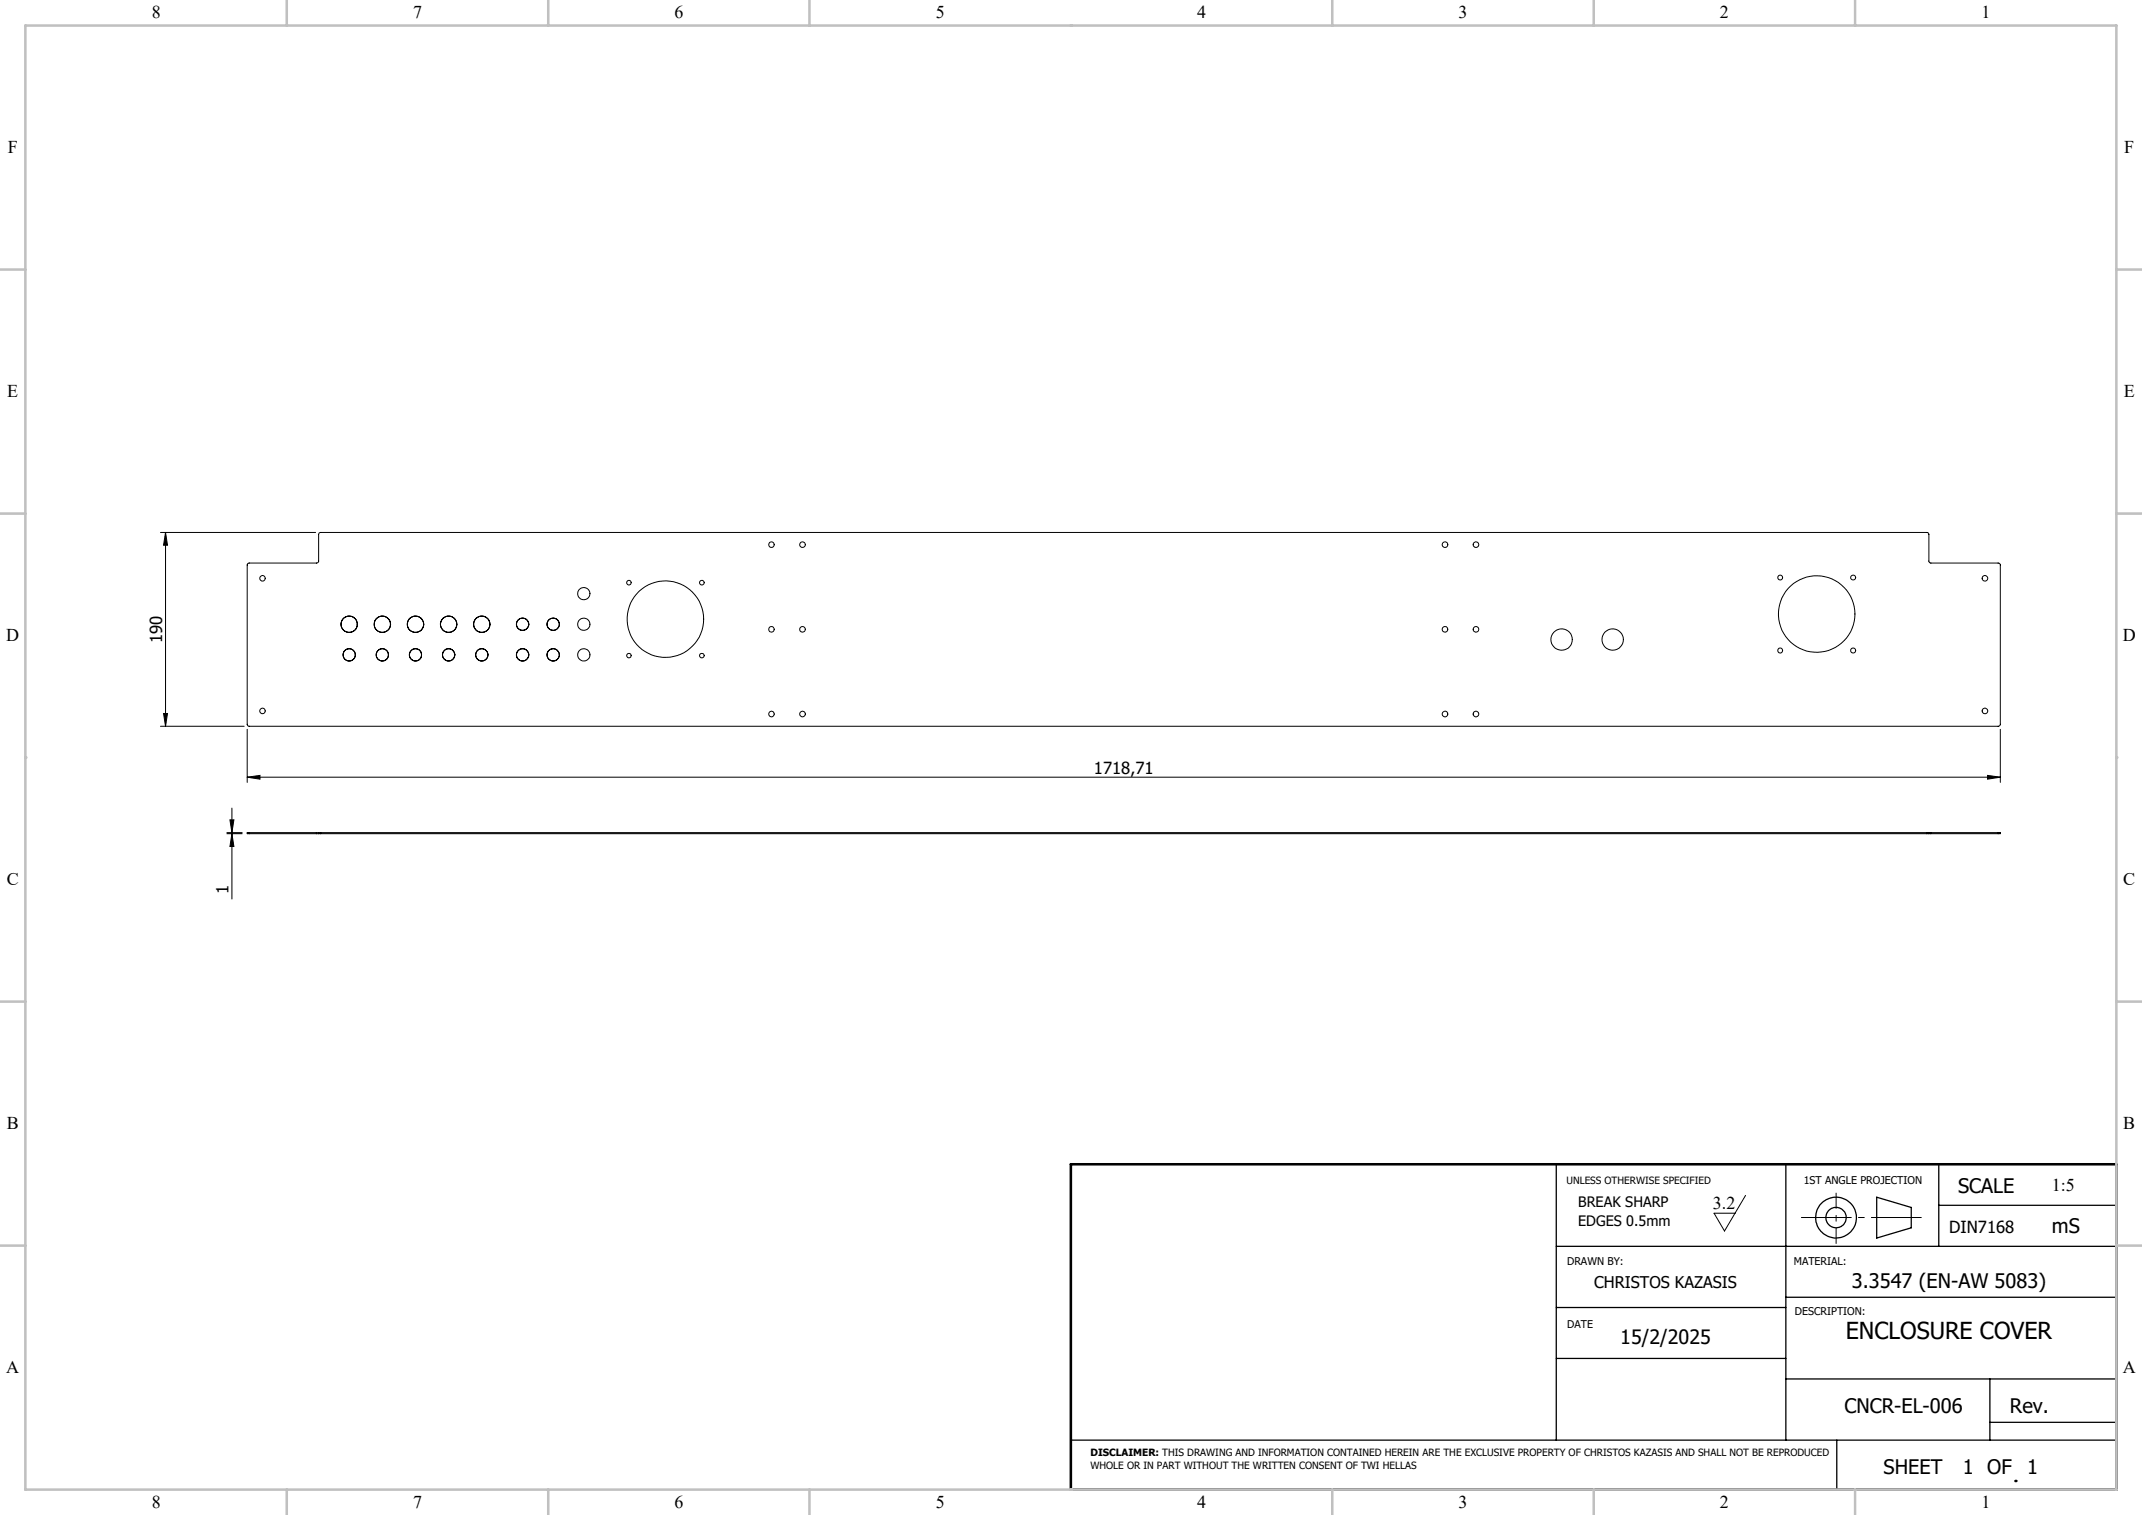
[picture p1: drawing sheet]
<svg xmlns="http://www.w3.org/2000/svg" width="420mm" height="297mm" viewBox="0 0 420 297" stroke-linecap="round" stroke-linejoin="round" font-family="sans-serif">
<g fill="none" stroke="#000" stroke-width=".2">
<path d="M31.5 104.4h30.4M32.5 104.4v38M32.5 104.4l.3 2.5h-.7zM48.6 110.5l.2-.1h13.4l.3-.3v-5.4l.3-.3h315.1l.3 .3v5.4l.3 .3h13.4l.3 .3v31.4l-.3 .3h-343.1l-.3-.3v-31.4zM32.1 139.9h.7l-.3 2.5zM31.5 142.4h16.4M45.5 158.4v17.8M48.5 152.4l2.5-.4v.7zM48.5 143v10.4M48.5 152.4h343.7M389.7 152l2.5 .4-2.5 .3zM392.2 143v10.4"/>
<path d="M44.5 163.4h3M44.5 163.2h3M45.1 160.7h.8l-.4 2.5zM45.5 163.4l.4 2.5h-.8zM48.9 163.2h-.4v.2h.4M48.9 163.4h13.2M48.9 163.2h13.2M48.9 163.2v.2M62.1 163.4h.4M62.1 163.2h.4M62.1 163.2v.2M62.5 163.4h.4"/>
<path d="M62.5 163.2h.4M62.5 163.2v.2M62.9 163.2v.2M62.9 163.4h314.9M62.9 163.2h314.9M377.8 163.4h.4M377.8 163.2h.4M377.8 163.2v.2M378.2 163.4h.4M378.2 163.2h.4M378.2 163.2v.2M378.6 163.4h13.2"/>
<path d="M378.6 163.2h13.2M378.6 163.2v.2M391.8 163.2h.4v.2h-.4M391.8 163.2v.2M342.3 234.3l-4.2 7-2-3.5h4.1"/>
<circle cx="51.5" cy="113.4" r=".54"/>
<circle cx="114.5" cy="116.4" r="1.2"/>
<circle cx="123.3" cy="114.2" r=".44"/>
<circle cx="137.6" cy="114.2" r=".46"/>
<circle cx="151.3" cy="106.8" r=".54"/>
<circle cx="157.4" cy="106.8" r=".55"/>
<circle cx="283.3" cy="106.8" r=".55"/>
<circle cx="289.4" cy="106.8" r=".55"/>
<circle cx="349.1" cy="113.2" r=".48"/>
<circle cx="363.4" cy="113.2" r=".49"/>
<circle cx="389.2" cy="113.4" r=".55"/>
<circle cx="51.5" cy="139.4" r=".54"/>
<circle cx="68.5" cy="122.4" r="1.6"/>
<circle cx="68.5" cy="128.4" r="1.21"/>
<circle cx="68.5" cy="122.4" r="1.59"/>
<circle cx="68.5" cy="128.4" r="1.2"/>
<circle cx="75" cy="122.4" r="1.6"/>
<circle cx="75" cy="128.4" r="1.2"/>
<circle cx="75" cy="122.4" r="1.61"/>
<circle cx="81.5" cy="128.4" r="1.2"/>
<circle cx="81.5" cy="128.4" r="1.19"/>
<circle cx="81.5" cy="122.4" r="1.6"/>
<circle cx="81.5" cy="122.4" r="1.59"/>
<circle cx="88" cy="122.4" r="1.6"/>
<circle cx="88" cy="128.4" r="1.21"/>
<circle cx="88" cy="122.4" r="1.59"/>
<circle cx="88" cy="128.4" r="1.2"/>
<circle cx="94.5" cy="122.4" r="1.6"/>
<circle cx="94.5" cy="128.4" r="1.21"/>
<circle cx="94.5" cy="122.4" r="1.59"/>
<circle cx="94.5" cy="128.4" r="1.2"/>
<circle cx="102.5" cy="122.4" r="1.21"/>
<circle cx="102.5" cy="128.4" r="1.21"/>
<circle cx="102.5" cy="122.4" r="1.2"/>
<circle cx="102.5" cy="128.4" r="1.2"/>
<circle cx="108.5" cy="128.4" r="1.21"/>
<circle cx="108.5" cy="122.4" r="1.21"/>
<circle cx="108.5" cy="122.4" r="1.2"/>
<circle cx="108.5" cy="128.4" r="1.2"/>
<circle cx="114.5" cy="122.4" r="1.2"/>
<circle cx="114.5" cy="128.4" r="1.2"/>
<circle cx="123.3" cy="128.5" r=".43"/>
<circle cx="130.5" cy="121.4" r="7.5"/>
<circle cx="137.6" cy="128.5" r=".45"/>
<circle cx="151.2" cy="123.4" r=".55"/>
<circle cx="151.3" cy="140" r=".54"/>
<circle cx="157.3" cy="123.4" r=".56"/>
<circle cx="157.4" cy="140" r=".55"/>
<circle cx="283.3" cy="123.4" r=".56"/>
<circle cx="283.3" cy="140" r=".55"/>
<circle cx="289.4" cy="140" r=".55"/>
<circle cx="289.4" cy="123.4" r=".56"/>
<circle cx="306.2" cy="125.4" r="2.1"/>
<circle cx="316.2" cy="125.4" r="2.1"/>
<circle cx="349" cy="127.5" r=".49"/>
<circle cx="356.2" cy="120.4" r="7.5"/>
<circle cx="363.4" cy="127.5" r=".5"/>
<circle cx="389.2" cy="139.4" r=".55"/>
</g>
<g fill="none" stroke="#000" stroke-width=".25">
<path d="M305.2 228.2v54.1M350.2 228.2v54.1M368 234.7l6.8 2v4l-6.8 2zM380.2 228.2v16.1M380.2 236.3h34.8M305.2 244.3h109.8M305.2 256.3h45M350.2 254.3h64.8M305.2 266.3h45M350.2 270.3h64.8M390.2 270.3v12M390.2 278.8h24.8"/>
<path d="M210 282.3h205M360.2 282.3v9.7"/>
<circle cx="360" cy="238.7" r="2"/>
<circle cx="360" cy="238.7" r="4"/>
</g>
<path d="M353.2 238.7h23.6" fill="none" stroke="#000" stroke-width=".2" stroke-dasharray="15.2 1.3 1.3 1.3" stroke-dashoffset="5.3" stroke-linecap="butt"/>
<path d="M360 233.8v10" fill="none" stroke="#000" stroke-width=".2" stroke-dasharray="15.2 1.3 1.3 1.3" stroke-dashoffset="12.1" stroke-linecap="butt"/>
<path d="M210 228.2h205v63.8h-205zM395.2 290.3h.1" fill="none" stroke="#000" stroke-width=".5"/>
<g fill="none" stroke="#c0c0c0" stroke-width=".5">
<path d="M5 5h410v287h-410zM56.2 0v5M107.5 0v5M158.7 0v5M210 5h.1M261.2 0v5M312.5 0v5M363.7 0v5M0 52.8h5M415 52.8h5M0 100.7h5M415 100.7h5"/>
<path d="M5 148.5h.1M415 148.5h.1M0 196.4h5M415 196.4h5M0 244.2h5M415 244.2h5M56.2 292v5M107.5 292v5M158.7 292v5M210 292h.1M261.2 292v5M312.5 292v5"/>
<path d="M363.7 292v5"/>
</g>
<g fill="#000">
<path d="M32.1 139.9h.7l-.3 2.5zM32.5 104.4l.3 2.5h-.7z"/>
<path d="M48.5 152.4l2.5-.4v.7zM389.7 152l2.5 .4-2.5 .3z"/>
<path d="M45.1 160.7h.8l-.4 2.5zM45.5 163.4l.4 2.5h-.8z"/>
</g>
<text font-size="4.6" x="361.9" y="262.4">ENCLOSURE COVER</text>
<g font-size="3.9">
<text x="383.9" y="233.9">SCALE</text>
<text x="402.3" y="241.6">mS</text>
<text x="363.1" y="252.4">3.3547 (EN-AW 5083)</text>
<text x="317.7" y="263.4">15/2/2025</text>
<text x="361.6" y="277">CNCR-EL-006</text>
<text x="394.1" y="277">Rev.</text>
<text x="369.3" y="289">SHEET</text>
<text x="384.9" y="289">1 OF</text>
<text x="397.5" y="289">1</text>
</g>
<g font-size="3.5">
<text x="29.7" y="3.6">8</text>
<text x="81" y="3.6">7</text>
<text x="132.2" y="3.6">6</text>
<text x="183.5" y="3.6">5</text>
<text x="234.8" y="3.6">4</text>
<text x="286" y="3.6">3</text>
<text x="337.3" y="3.6">2</text>
<text x="388.5" y="3.6">1</text>
<text x="1.5" y="30">F</text>
<text x="416.5" y="30">F</text>
<text x="1.4" y="77.9">E</text>
<text x="416.4" y="77.9">E</text>
<text x="1.2" y="125.7">D</text>
<text x="416.2" y="125.7">D</text>
<text x="1.3" y="173.5">C</text>
<text x="416.3" y="173.5">C</text>
<text x="1.3" y="221.4">B</text>
<text x="416.3" y="221.4">B</text>
<text x="402.3" y="233.4">1:5</text>
<text x="335.9" y="237">3.2</text>
<text x="1.2" y="269.2">A</text>
<text x="416.2" y="269.2">A</text>
<text x="29.7" y="295.6">8</text>
<text x="81" y="295.6">7</text>
<text x="132.2" y="295.6">6</text>
<text x="183.5" y="295.6">5</text>
<text x="234.8" y="295.6">4</text>
<text x="286" y="295.6">3</text>
<text x="337.3" y="295.6">2</text>
<text x="388.5" y="295.6">1</text>
</g>
<g font-size="3.3">
<text x="31.8" y="126" transform="rotate(-90 31.8 126)">190</text>
<text x="214.5" y="151.7">1718,71</text>
<text x="44.8" y="175.2" transform="rotate(-90 44.8 175.2)">1</text>
<text x="382.2" y="241.6">DIN7168</text>
</g>
<text font-size="3.2" x="312.6" y="252.4">CHRISTOS KAZASIS</text>
<g font-size="2.8">
<text x="309.5" y="236.6">BREAK SHARP</text>
<text x="309.5" y="240.4">EDGES 0.5mm</text>
</g>
<g font-size="2.1">
<text x="353.7" y="232">1ST ANGLE PROJECTION</text>
<text x="307.3" y="248">DRAWN BY:</text>
<text x="351.7" y="248">MATERIAL:</text>
<text x="351.9" y="257.7">DESCRIPTION:</text>
<text x="307.3" y="260.4">DATE</text>
</g>
<g font-size="2">
<text x="307.1" y="232">UNLESS OTHERWISE SPECIFIED</text>
<text x="213.8" y="285.4">DISCLAIMER: THIS DRAWING AND INFORMATION CONTAINED HEREIN ARE THE EXCLUSIVE PROPERTY OF CHRISTOS KAZASIS AND SHALL NOT BE REPRODUCED</text>
<text x="213.8" y="287.9">WHOLE OR IN PART WITHOUT THE WRITTEN CONSENT OF TWI HELLAS</text>
</g>
</svg>
